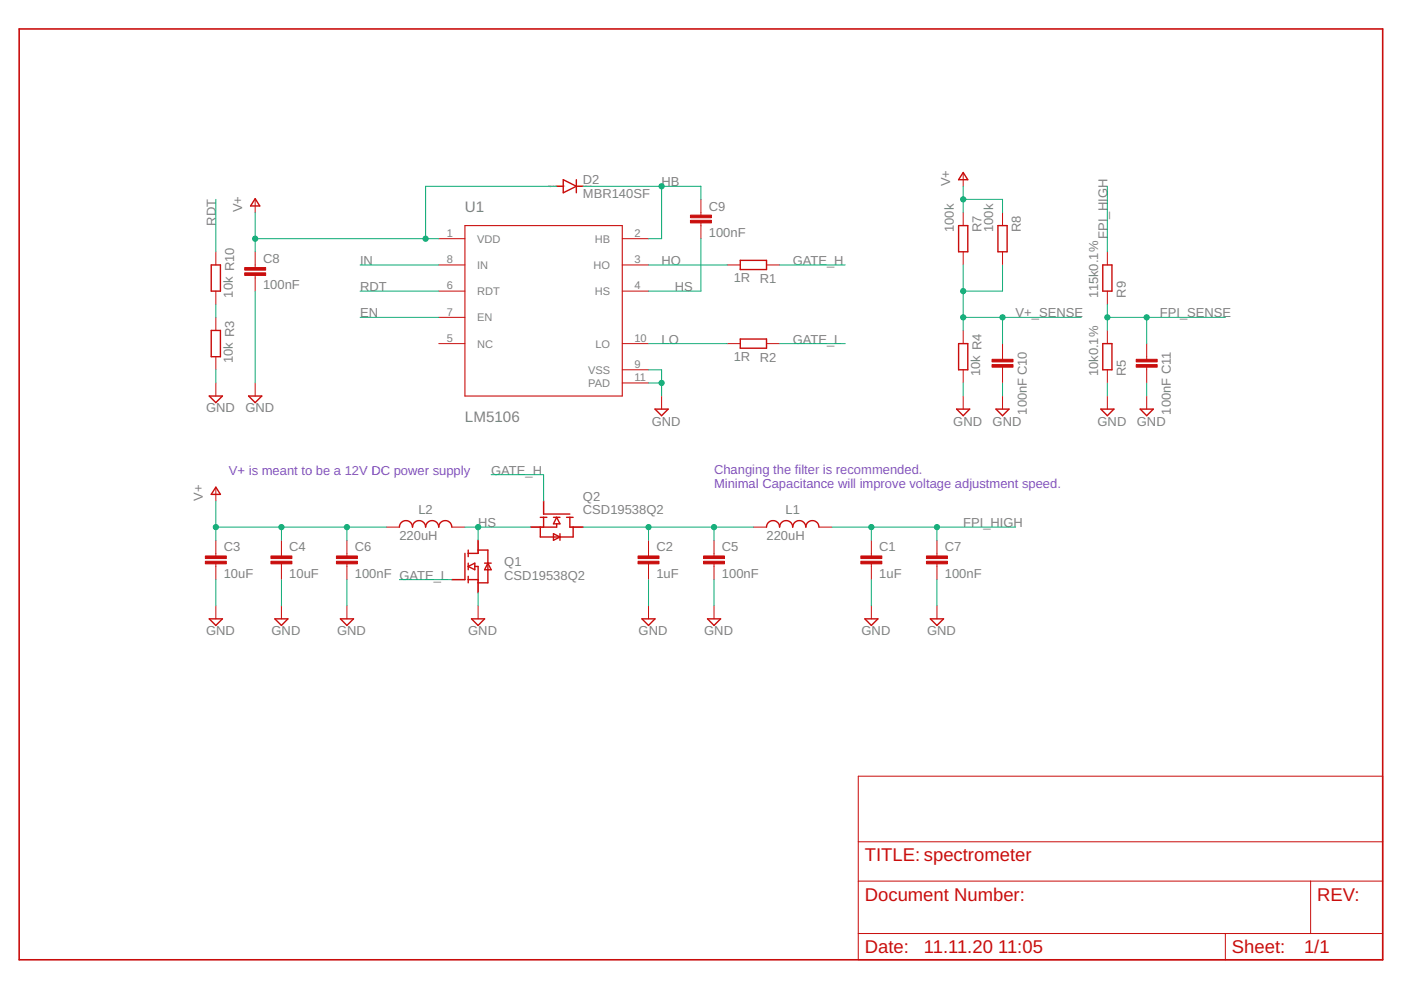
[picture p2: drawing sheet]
<svg xmlns="http://www.w3.org/2000/svg" width="297mm" height="210mm" viewBox="0 0 297 210" stroke-linecap="round" stroke-linejoin="round" font-family="sans-serif">
<g fill="none" stroke="#c90d0c" stroke-width=".3">
<path d="M118 39.5h1.4M119.4 38.1l2.8 1.4-2.8 1.4zM122.2 38.1v2.8M122.2 39.5h1.4M204.2 36.6l1 1.5h-2zM44.8 56.2h1.9v5.5h-1.9zM54.1 42.1l1 1.6h-2zM157 55.2h5.5v1.9h-5.5zM203.2 47.8h2v5.6h-2zM211.6 47.8h1.9v5.6h-1.9zM233.8 56.2h2v5.5h-2zM44.8 70.1h1.9v5.5h-1.9z"/>
<path d="M157 71.9h5.5v1.9h-5.5zM203.2 72.9h2v5.5h-2zM233.8 72.9h2v5.5h-2zM44.4 84h2.8l-1.4 1.4zM52.7 84h2.8l-1.4 1.4zM138.9 86.7h2.8l-1.4 1.4zM202.8 86.7h2.8l-1.4 1.4zM211.2 86.7h2.7l-1.3 1.4zM233.4 86.7h2.8l-1.4 1.4zM241.7 86.7h2.8l-1.4 1.4zM45.8 103.3l.9 1.5h-1.9zM84.7 111.8a1.39 1.39 0 0 1 1.4-1.4 1.39 1.39 0 0 1 1.4 1.4 1.39 1.39 0 0 1 1.3-1.4 1.39 1.39 0 0 1 1.4 1.4 1.4 1.4 0 0 1 1.4-1.4 1.4 1.4 0 0 1 1.4 1.4 1.39 1.39 0 0 1 1.4-1.4 1.39 1.39 0 0 1 1.4 1.4"/>
<path d="M98.6 117.3v5.6h-2.8M99.3 116.6v1.4M99.3 119.4v1.4M101.4 114.6v2.7h-2.1M101.4 116.6h2v7h-2M102.7 119.4h1.4M103.4 119.4l.7 1.4h-1.4zM114.6 109.7h1.4M114.6 111.8v2.1h6.9v-2.1M115.3 106.2v2.8h5.5M115.3 109.7v2.1M117.3 109.7h1.4"/>
<path d="M117.3 113.2l1.4 .7-1.4 .7zM118 111.1v.7h-5.5M118 109.7l.7 1.4h-1.4zM118.7 113.2v1.4M120.1 109.7h1.4M120.8 109.7v2.1h2.8M162.5 111.8a1.39 1.39 0 0 1 1.4-1.4 1.39 1.39 0 0 1 1.4 1.4 1.39 1.39 0 0 1 1.4-1.4 1.39 1.39 0 0 1 1.4 1.4 1.4 1.4 0 0 1 1.4-1.4 1.4 1.4 0 0 1 1.4 1.4 1.39 1.39 0 0 1 1.3-1.4 1.39 1.39 0 0 1 1.4 1.4M44.4 131.2h2.8l-1.4 1.4zM58.3 131.2h2.7l-1.3 1.4zM72.2 131.2h2.8l-1.4 1.4zM99.3 122.9h2.1M99.3 122.2v1.4"/>
<path d="M99.3 120.1l1.4-.7v1.4zM100 131.2h2.7l-1.3 1.4zM100.7 120.1h.7v5.6M136.1 131.2h2.8l-1.4 1.4zM150 131.2h2.8l-1.4 1.4zM183.4 131.2h2.7l-1.4 1.4zM197.3 131.2h2.7l-1.4 1.4z"/>
</g>
<g fill="none" stroke="#c90d0c" stroke-width=".21">
<path d="M204.2 36.7v2.8M45.8 53.4v2.8M54.1 42.3v2.7M54.1 53.4v3.3M54.1 58.4v3.3M93 50.6h5.6M93 56.2h5.6M131.9 50.6h5.6M131.9 56.2h5.6M148.6 42.3v3.3M148.6 47.3v3.3M154.2 56.2h2.8"/>
<path d="M162.5 56.2h2.8M204.2 45v2.8M204.2 53.4v2.8M212.6 45v2.8M212.6 53.4v2.8M234.8 53.4v2.8M45.8 61.7v2.8M45.8 67.3v2.8M45.8 75.6v2.8M93 61.7h5.6M93 72.9h5.6M93 67.3h5.6"/>
<path d="M131.9 61.7h5.6M131.9 72.9h5.6M131.9 78.4h5.6M154.2 72.9h2.8M162.5 72.9h2.8M204.2 70.1v2.8M204.2 78.4v2.8M212.6 72.9v3.3M212.6 77.9v3.3M234.8 61.7v2.8M234.8 70.1v2.8M234.8 78.4v2.8"/>
<path d="M243.1 72.9v3.3M243.1 77.9v3.3M45.8 81.2v2.8M54.1 81.2v2.8M131.9 81.2h5.6M140.3 84v2.7M204.2 84v2.7M212.6 84v2.7M234.8 84v2.7M243.1 84v2.7M45.8 103.4v2.8M45.8 114.6v3.3"/>
<path d="M45.8 119.5v3.4M59.7 114.6v3.3M59.7 119.5v3.4M73.6 114.6v3.3M73.6 119.5v3.4M81.9 111.8h2.8M95.8 111.8h2.8M101.4 114.6v2.7M112.5 111.8h2.8M115.3 106.2v2.8M120.8 111.8h2.8M137.5 114.6v3.3"/>
<path d="M137.5 119.5v3.4M151.4 114.6v3.3M151.4 119.5v3.4M159.7 111.8h2.8M173.6 111.8h2.8M184.7 114.6v3.3M184.7 119.5v3.4M198.6 114.6v3.3M198.6 119.5v3.4M45.8 128.4v2.8M59.7 128.4v2.8M73.6 128.4v2.8"/>
<path d="M95.8 122.9h2.8M101.4 122.9v2.8M101.4 128.4v2.8M137.5 128.4v2.8M151.4 128.4v2.8M184.7 128.4v2.8M198.6 128.4v2.8M182 164.6h111.2v38.9h-111.2zM182 178.5h111.2M182 186.8h111.2M182 197.9h111.2M259.8 197.9v5.6"/>
<path d="M277.9 186.8v11.1"/>
</g>
<g fill="#c90d0c" stroke="#c90d0c" stroke-width=".21">
<path d="M135.3 119h4.4v.5h-4.4z"/>
<path d="M135.3 117.9h4.4v.5h-4.4z"/>
<path d="M149.2 119h4.4v.5h-4.4z"/>
<path d="M149.2 117.9h4.4v.5h-4.4z"/>
<path d="M43.5 119h4.5v.5h-4.5z"/>
<path d="M43.5 117.9h4.5v.5h-4.5z"/>
<path d="M57.4 119h4.5v.5h-4.5z"/>
<path d="M57.4 117.9h4.5v.5h-4.5z"/>
<path d="M71.3 119h4.5v.5h-4.5z"/>
<path d="M71.3 117.9h4.5v.5h-4.5z"/>
<path d="M182.5 119h4.5v.5h-4.5z"/>
<path d="M182.5 117.9h4.5v.5h-4.5z"/>
<path d="M196.4 119h4.5v.5h-4.5z"/>
<path d="M196.4 117.9h4.5v.5h-4.5z"/>
<path d="M51.9 57.8h4.4v.6h-4.4z"/>
<path d="M51.9 56.7h4.4v.6h-4.4z"/>
<path d="M146.4 46.7h4.4v.6h-4.4z"/>
<path d="M146.4 45.6h4.4v.6h-4.4z"/>
<path d="M210.3 77.3h4.5v.6h-4.5z"/>
<path d="M210.3 76.2h4.5v.5h-4.5z"/>
<path d="M240.9 77.3h4.4v.6h-4.4z"/>
<path d="M240.9 76.2h4.4v.5h-4.4z"/>
</g>
<path d="M98.6 47.8h33.3v36.2h-33.3z" fill="none" stroke="#c90d0c" stroke-width=".23"/>
<path d="M4.1 6.1h289.1v197.4h-289.1z" fill="none" stroke="#c90d0c" stroke-width=".34"/>
<g fill="none" stroke="#0dab76" stroke-width=".21">
<path d="M118 39.5h-27.8v11.1M123.6 39.5h25v2.8M140.3 39.5v11.1h-2.8M204.2 39.5v5.5M234.8 39.5v13.9M45.8 42.3v11.1M54.1 45v8.4M54.1 50.6h38.9M76.3 56.2h16.7M137.5 56.2h16.7M148.6 50.6v11.1h-11.1M165.3 56.2h13.9"/>
<path d="M204.2 56.2v13.9M204.2 42.3h8.4v2.7M212.6 56.2v5.5h-8.4M45.8 64.5v2.8M45.8 78.4v2.8M54.1 61.7v19.5M76.3 61.7h16.7M76.3 67.3h16.7M137.5 78.4h2.8v5.6M137.5 72.9h16.7M165.3 72.9h13.9M204.2 67.3h25"/>
<path d="M212.6 67.3v5.6M234.8 64.5v5.6M234.8 67.3h25M243.1 67.3v5.6M137.5 81.2h2.8M204.2 81.2v2.8M212.6 81.2v2.8M234.8 81.2v2.8M243.1 81.2v2.8M45.8 106.2v8.4M45.8 111.8h36.1M59.7 111.8v2.8"/>
<path d="M73.6 111.8v2.8M98.6 111.8h13.9M101.4 111.8v2.8M104.1 100.6h11.2v5.6M123.6 111.8h36.1M137.5 111.8v2.8M151.4 111.8v2.8M176.4 111.8h38.9M184.7 111.8v2.8M198.6 111.8v2.8M45.8 122.9v5.5M59.7 122.9v5.5"/>
<path d="M73.6 122.9v5.5M84.7 122.9h11.1M101.4 125.7v2.7M137.5 122.9v5.5M151.4 122.9v5.5M184.7 122.9v5.5M198.6 122.9v5.5"/>
</g>
<g fill="#0dab76" stroke="#0dab76" stroke-width=".21">
<circle cx="140.3" cy="81.2" r=".55"/>
<circle cx="45.8" cy="111.8" r=".55"/>
<circle cx="59.7" cy="111.8" r=".55"/>
<circle cx="73.6" cy="111.8" r=".55"/>
<circle cx="54.1" cy="50.6" r=".55"/>
<circle cx="90.2" cy="50.6" r=".55"/>
<circle cx="204.2" cy="42.3" r=".55"/>
<circle cx="198.6" cy="111.8" r=".55"/>
<circle cx="184.7" cy="111.8" r=".55"/>
<circle cx="151.4" cy="111.8" r=".55"/>
<circle cx="137.5" cy="111.8" r=".55"/>
<circle cx="140.3" cy="39.5" r=".55"/>
<circle cx="101.4" cy="111.8" r=".55"/>
<circle cx="234.8" cy="67.3" r=".55"/>
<circle cx="243.1" cy="67.3" r=".55"/>
<circle cx="204.2" cy="67.3" r=".55"/>
<circle cx="212.6" cy="67.3" r=".55"/>
<circle cx="204.2" cy="61.7" r=".55"/>
</g>
<g font-size="3.9" fill="#c90d0c">
<text x="183.4" y="182.6">TITLE: spectrometer</text>
<text x="183.4" y="191">Document Number:</text>
<text x="279.3" y="191">REV:</text>
<text x="183.4" y="202.1">Date:</text>
<text x="195.9" y="202.1">11.11.20</text>
<text x="211.6" y="202.1">11:05</text>
<text x="261.2" y="202.1">Sheet:</text>
<text x="276.5" y="202.1">1/1</text>
</g>
<g font-size="3.2" fill="#808080">
<text x="98.6" y="45.1">U1</text>
<text x="98.6" y="89.5">LM5106</text>
</g>
<g font-size="2.8" fill="#808080">
<text x="123.6" y="39">D2</text>
<text x="140.3" y="39.5">HB</text>
<text x="201.4" y="39.5" transform="rotate(-90 201.4 39.5)">V+</text>
<text x="45.8" y="47.8" transform="rotate(-90 45.8 47.8)">RDT</text>
<text x="51.3" y="45.1" transform="rotate(-90 51.3 45.1)">V+</text>
<text x="123.6" y="42">MBR140SF</text>
<text x="150.3" y="44.6">C9</text>
<text x="150.3" y="50.2">100nF</text>
<text x="202.3" y="49.2" transform="rotate(-90 202.3 49.2)">100k</text>
<text x="208.1" y="49.2" transform="rotate(-90 208.1 49.2)">R7</text>
<text x="210.6" y="49.2" transform="rotate(-90 210.6 49.2)">100k</text>
<text x="216.5" y="49.2" transform="rotate(-90 216.5 49.2)">R8</text>
<text x="234.8" y="50.6" transform="rotate(-90 234.8 50.6)">FPI_HIGH</text>
<text x="55.8" y="55.8">C8</text>
<text x="76.3" y="56.2">IN</text>
<text x="140.3" y="56.2">HO</text>
<text x="155.6" y="59.8">1R</text>
<text x="168.1" y="56.2">GATE_H</text>
<text x="49.4" y="63.1" transform="rotate(-90 49.4 63.1)">10k R10</text>
<text x="55.8" y="61.3">100nF</text>
<text x="76.3" y="61.7">RDT</text>
<text x="143.1" y="61.7">HS</text>
<text x="161.1" y="60.1">R1</text>
<text x="232.8" y="63.1" transform="rotate(-90 232.8 63.1)">115k0.1%</text>
<text x="238.7" y="63.1" transform="rotate(-90 238.7 63.1)">R9</text>
<text x="76.3" y="67.3">EN</text>
<text x="215.3" y="67.3">V+_SENSE</text>
<text x="245.9" y="67.3">FPI_SENSE</text>
<text x="49.4" y="77" transform="rotate(-90 49.4 77)">10k R3</text>
<text x="140.3" y="72.8">LO</text>
<text x="155.6" y="76.5">1R</text>
<text x="161.1" y="76.8">R2</text>
<text x="168.1" y="72.8">GATE_L</text>
<text x="207.8" y="79.8" transform="rotate(-90 207.8 79.8)">10k R4</text>
<text x="232.8" y="79.8" transform="rotate(-90 232.8 79.8)">10k0.1%</text>
<text x="238.7" y="79.8" transform="rotate(-90 238.7 79.8)">R5</text>
<text x="43.7" y="87.4">GND</text>
<text x="52" y="87.4">GND</text>
<text x="217.7" y="87.9" transform="rotate(-90 217.7 87.9)">100nF C10</text>
<text x="248.3" y="87.9" transform="rotate(-90 248.3 87.9)">100nF C11</text>
<text x="138.2" y="90.2">GND</text>
<text x="202.1" y="90.2">GND</text>
<text x="210.5" y="90.2">GND</text>
<text x="232.7" y="90.2">GND</text>
<text x="241" y="90.2">GND</text>
<text x="104.1" y="100.6">GATE_H</text>
<text x="43" y="106.2" transform="rotate(-90 43 106.2)">V+</text>
<text x="123.6" y="106.2">Q2</text>
<text x="88.7" y="109">L2</text>
<text x="101.4" y="111.8">HS</text>
<text x="123.6" y="109">CSD19538Q2</text>
<text x="166.5" y="109">L1</text>
<text x="204.2" y="111.8">FPI_HIGH</text>
<text x="47.4" y="116.9">C3</text>
<text x="61.3" y="116.9">C4</text>
<text x="75.2" y="116.9">C6</text>
<text x="84.7" y="114.5">220uH</text>
<text x="139.2" y="116.9">C2</text>
<text x="153.1" y="116.9">C5</text>
<text x="162.5" y="114.5">220uH</text>
<text x="186.4" y="116.9">C1</text>
<text x="200.3" y="116.9">C7</text>
<text x="47.4" y="122.5">10uF</text>
<text x="61.3" y="122.5">10uF</text>
<text x="75.2" y="122.5">100nF GATE_L</text>
<text x="106.9" y="122.9">CSD19538Q2</text>
<text x="106.9" y="120.1">Q1</text>
<text x="139.2" y="122.5">1uF</text>
<text x="153.1" y="122.5">100nF</text>
<text x="186.4" y="122.5">1uF</text>
<text x="200.3" y="122.5">100nF</text>
<text x="43.7" y="134.7">GND</text>
<text x="57.6" y="134.7">GND</text>
<text x="71.5" y="134.7">GND</text>
<text x="99.3" y="134.7">GND</text>
<text x="135.4" y="134.7">GND</text>
<text x="149.3" y="134.7">GND</text>
<text x="182.7" y="134.7">GND</text>
<text x="196.6" y="134.7">GND</text>
</g>
<g font-size="2.8" fill="#8252c2">
<text x="48.5" y="100.6">V+ is meant to be a 12V DC power supply</text>
<text x="151.4" y="100.5">Changing the filter is recommended.</text>
<text x="151.4" y="103.4">Minimal Capacitance will improve voltage adjustment speed.</text>
</g>
<g font-size="2.3" fill="#808080">
<text x="94.7" y="50.2">1</text>
<text x="101.1" y="51.4">VDD</text>
<text x="126.1" y="51.4">HB</text>
<text x="134.5" y="50.2">2</text>
<text x="94.7" y="55.8">8</text>
<text x="101.1" y="57">IN</text>
<text x="125.9" y="57">HO</text>
<text x="134.5" y="55.8">3</text>
<text x="94.7" y="61.3">6</text>
<text x="101.1" y="62.6">RDT</text>
<text x="126.1" y="62.6">HS</text>
<text x="134.5" y="61.3">4</text>
<text x="94.7" y="66.9">7</text>
<text x="101.1" y="68.1">EN</text>
<text x="94.7" y="72.5">5</text>
<text x="101.1" y="73.7">NC</text>
<text x="126.2" y="73.7">LO</text>
<text x="134.5" y="72.5">10</text>
<text x="124.7" y="79.2">VSS</text>
<text x="124.7" y="82">PAD</text>
<text x="134.5" y="78">9</text>
<text x="134.5" y="80.8">11</text>
</g>
<g font-size=".6" fill="#ffba08">
<text x="116.2" y="39.7">SpiceOrder 1</text>
<text x="121.8" y="39.7">SpiceOrder 2</text>
</g>
</svg>
